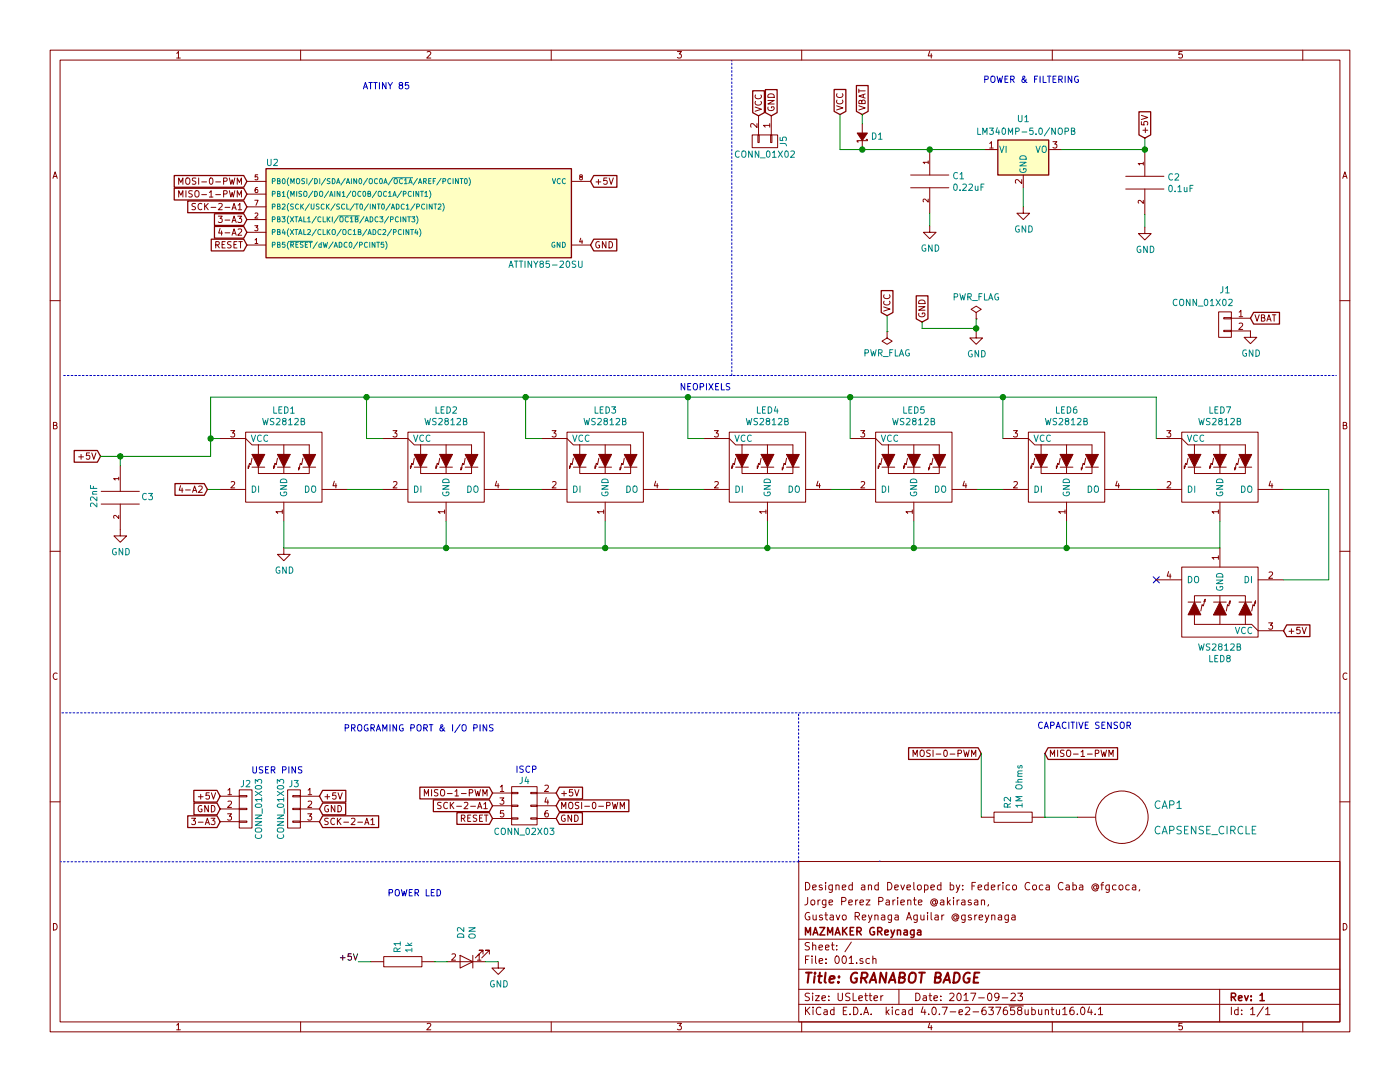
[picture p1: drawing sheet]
EESchema Schematic File Version 2
LIBS:001-rescue
LIBS:bbd
LIBS:battery_management
LIBS:Worldsemi
LIBS:Power_Management
LIBS:ESD_Protection
LIBS:xilinx
LIBS:video
LIBS:valves
LIBS:ttl_ieee
LIBS:transistors
LIBS:transf
LIBS:texas
LIBS:switches
LIBS:supertex
LIBS:stm8
LIBS:stm32
LIBS:siliconi
LIBS:silabs
LIBS:sensors
LIBS:rfcom
LIBS:relays
LIBS:regul
LIBS:references
LIBS:pspice
LIBS:powerint
LIBS:power
LIBS:philips
LIBS:opto
LIBS:onsemi
LIBS:nxp_armmcu
LIBS:nordicsemi
LIBS:msp430
LIBS:motorola
LIBS:motor_drivers
LIBS:microcontrollers
LIBS:microchip_pic32mcu
LIBS:microchip_pic18mcu
LIBS:microchip_pic16mcu
LIBS:microchip_pic12mcu
LIBS:microchip_pic10mcu
LIBS:microchip_dspic33dsc
LIBS:microchip
LIBS:memory
LIBS:maxim
LIBS:logo
LIBS:linear
LIBS:ir
LIBS:interface
LIBS:intel
LIBS:hc11
LIBS:graphic
LIBS:gennum
LIBS:ftdi
LIBS:elec-unifil
LIBS:dsp
LIBS:display
LIBS:diode
LIBS:digital-audio
LIBS:device
LIBS:dc-dc
LIBS:cypress
LIBS:contrib
LIBS:conn
LIBS:cmos_ieee
LIBS:cmos4000
LIBS:brooktre
LIBS:audio
LIBS:atmel
LIBS:analog_switches
LIBS:analog_devices
LIBS:adc-dac
LIBS:actel
LIBS:ac-dc
LIBS:Zilog
LIBS:Xicor
LIBS:Oscillators
LIBS:Lattice
LIBS:Altera
LIBS:74xx
LIBS:74xgxx
LIBS:wickerlib
LIBS:ESP8266
LIBS:oled_i2c_display_128x64
LIBS:connector
LIBS:ws2812b
LIBS:SPX3819M5-L-1-8
LIBS:kmr2
LIBS:001-cache
EELAYER 25 0
EELAYER END
$Descr USLetter 11000 8500
encoding utf-8
Sheet 1 1
Title "GRANABOT BADGE"
Date "2017-09-23"
Rev "1"
Comp "MAZMAKER GReynaga"
Comment1 "Gustavo Reynaga Aguilar @gsreynaga"
Comment2 "Jorge Perez Pariente @akirasan, "
Comment3 "Designed and Developed by: Federico Coca Caba @fgcoca,"
Comment4 ""
$EndDescr
Text GLabel 4010 1435 2    50   Input ~ 0
GND
$Comp
L GND #PWR01
U 1 1
P 7670 2605
F 0 "#PWR01" H 7670 2355 50  0001 C CNN
F 1 "GND" H 7675 2432 50  0000 C CNN
F 2 "" H 7670 2605 50  0001 C CNN
F 3 "" H 7670 2605 50  0001 C CNN
	1    7670 2605
	1    0    0    -1  
$EndComp
$Comp
L PWR_FLAG #FLG02
U 1 1
P 7670 2505
F 0 "#FLG02" H 7670 2580 50  0001 C CNN
F 1 "PWR_FLAG" H 7670 2679 50  0000 C CNN
F 2 "" H 7670 2505 50  0001 C CNN
F 3 "" H 7670 2505 50  0001 C CNN
	1    7670 2505
	1    0    0    -1  
$EndComp
Text GLabel 3870 6330 0    50   Input ~ 0
SCK-2-A1
Text GLabel 3870 6230 0    50   Input ~ 0
MISO-1-PWM
Text GLabel 4370 6330 2    50   Input ~ 0
MOSI-0-PWM
$Comp
L GND #PWR03
U 1 1
P 2230 4305
F 0 "#PWR03" H 2230 4055 50  0001 C CNN
F 1 "GND" H 2235 4132 50  0000 C CNN
F 2 "" H 2230 4305 50  0001 C CNN
F 3 "" H 2230 4305 50  0001 C CNN
	1    2230 4305
	1    0    0    -1  
$EndComp
$Comp
L LED-RGB-WS2812B-4SMD LED1
U 1 1
P 2180 3595
F 0 "LED1" H 2230 3970 50  0000 C CNN
F 1 "WS2812B" H 2230 3879 50  0000 C CNN
F 2 "OSHwi:WS2812B" H 2180 3245 50  0001 C CIN
F 3 "http://www.adafruit.com/datasheets/WS2812B.pdf" H 2180 3595 5   0001 C CNN
F 4 "LED RGB WS2812B W/DVR 4SMD" H 2180 3245 50  0001 C CIN "Description"
F 5 "Adafruit" H 2180 3245 50  0001 C CIN "MF_Name"
F 6 "1655" H 2180 3245 50  0001 C CIN "MF_PN"
F 7 "Digikey" H 2180 3245 50  0001 C CIN "S1_Name"
F 8 "1528-1104-ND" H 2180 3245 50  0001 C CIN "S1_PN"
	1    2180 3595
	1    0    0    -1  
$EndComp
$Comp
L LED-RGB-WS2812B-4SMD LED2
U 1 1
P 3455 3595
F 0 "LED2" H 3505 3970 50  0000 C CNN
F 1 "WS2812B" H 3505 3879 50  0000 C CNN
F 2 "OSHwi:WS2812B" H 3455 3245 50  0001 C CIN
F 3 "http://www.adafruit.com/datasheets/WS2812B.pdf" H 3455 3595 5   0001 C CNN
F 4 "LED RGB WS2812B W/DVR 4SMD" H 3455 3245 50  0001 C CIN "Description"
F 5 "Adafruit" H 3455 3245 50  0001 C CIN "MF_Name"
F 6 "1655" H 3455 3245 50  0001 C CIN "MF_PN"
F 7 "Digikey" H 3455 3245 50  0001 C CIN "S1_Name"
F 8 "1528-1104-ND" H 3455 3245 50  0001 C CIN "S1_PN"
	1    3455 3595
	1    0    0    -1  
$EndComp
$Comp
L LED-RGB-WS2812B-4SMD LED3
U 1 1
P 4705 3595
F 0 "LED3" H 4755 3970 50  0000 C CNN
F 1 "WS2812B" H 4755 3879 50  0000 C CNN
F 2 "OSHwi:WS2812B" H 4705 3245 50  0001 C CIN
F 3 "http://www.adafruit.com/datasheets/WS2812B.pdf" H 4705 3595 5   0001 C CNN
F 4 "LED RGB WS2812B W/DVR 4SMD" H 4705 3245 50  0001 C CIN "Description"
F 5 "Adafruit" H 4705 3245 50  0001 C CIN "MF_Name"
F 6 "1655" H 4705 3245 50  0001 C CIN "MF_PN"
F 7 "Digikey" H 4705 3245 50  0001 C CIN "S1_Name"
F 8 "1528-1104-ND" H 4705 3245 50  0001 C CIN "S1_PN"
	1    4705 3595
	1    0    0    -1  
$EndComp
$Comp
L LED-RGB-WS2812B-4SMD LED4
U 1 1
P 5980 3595
F 0 "LED4" H 6030 3970 50  0000 C CNN
F 1 "WS2812B" H 6030 3879 50  0000 C CNN
F 2 "OSHwi:WS2812B" H 5980 3245 50  0001 C CIN
F 3 "http://www.adafruit.com/datasheets/WS2812B.pdf" H 5980 3595 5   0001 C CNN
F 4 "LED RGB WS2812B W/DVR 4SMD" H 5980 3245 50  0001 C CIN "Description"
F 5 "Adafruit" H 5980 3245 50  0001 C CIN "MF_Name"
F 6 "1655" H 5980 3245 50  0001 C CIN "MF_PN"
F 7 "Digikey" H 5980 3245 50  0001 C CIN "S1_Name"
F 8 "1528-1104-ND" H 5980 3245 50  0001 C CIN "S1_PN"
	1    5980 3595
	1    0    0    -1  
$EndComp
$Comp
L LED-RGB-WS2812B-4SMD LED5
U 1 1
P 7130 3595
F 0 "LED5" H 7180 3970 50  0000 C CNN
F 1 "WS2812B" H 7180 3879 50  0000 C CNN
F 2 "OSHwi:WS2812B" H 7130 3245 50  0001 C CIN
F 3 "http://www.adafruit.com/datasheets/WS2812B.pdf" H 7130 3595 5   0001 C CNN
F 4 "LED RGB WS2812B W/DVR 4SMD" H 7130 3245 50  0001 C CIN "Description"
F 5 "Adafruit" H 7130 3245 50  0001 C CIN "MF_Name"
F 6 "1655" H 7130 3245 50  0001 C CIN "MF_PN"
F 7 "Digikey" H 7130 3245 50  0001 C CIN "S1_Name"
F 8 "1528-1104-ND" H 7130 3245 50  0001 C CIN "S1_PN"
	1    7130 3595
	1    0    0    -1  
$EndComp
Text GLabel 1730 6455 0    50   Input ~ 0
3-A3
$Comp
L GND #PWR04
U 1 1
P 9825 2600
F 0 "#PWR04" H 9825 2350 50  0001 C CNN
F 1 "GND" H 9830 2427 50  0000 C CNN
F 2 "" H 9825 2600 50  0001 C CNN
F 3 "" H 9825 2600 50  0001 C CNN
	1    9825 2600
	1    0    0    -1  
$EndComp
Text GLabel 9825 2500 2    50   Input ~ 0
VBAT
Text GLabel 6600 900  1    50   Input ~ 0
VCC
Text GLabel 790  3585 0    50   Input ~ 0
+5V
Text GLabel 7245 2530 1    50   Input ~ 0
GND
$Comp
L CONN_01X02 J1
U 1 1
P 9625 2550
F 0 "J1" H 9625 2825 50  0000 C CNN
F 1 "CONN_01X02" H 9800 2725 50  0000 C CNN
F 2 "Connectors_Molex:Molex_PicoBlade_53261-0271_02x1.25mm_Angled" H 9625 2550 50  0001 C CNN
F 3 "" H 9625 2550 50  0001 C CNN
	1    9625 2550
	-1   0    0    -1  
$EndComp
$Comp
L PWR_FLAG #FLG05
U 1 1
P 6970 2605
F 0 "#FLG05" H 6970 2680 50  0001 C CNN
F 1 "PWR_FLAG" H 6970 2778 50  0000 C CNN
F 2 "" H 6970 2605 50  0001 C CNN
F 3 "" H 6970 2605 50  0001 C CNN
	1    6970 2605
	-1   0    0    1   
$EndComp
$Comp
L CAP C1
U 1 1
P 7305 1425
F 0 "C1" H 7483 1471 50  0000 L CNN
F 1 "0.22uF" H 7483 1380 50  0000 L CNN
F 2 "Capacitors_SMD:C_1206_HandSoldering" H 7305 1425 50  0001 C CNN
F 3 "" H 7305 1425 50  0001 C CNN
	1    7305 1425
	1    0    0    -1  
$EndComp
$Comp
L R R1
U 1 1
P 3165 7555
F 0 "R1" H 3233 7601 50  0000 L CNN
F 1 "1k" H 3233 7510 50  0000 L CNN
F 2 "Resistors_SMD:R_1206_HandSoldering" H 3165 7555 50  0001 C CNN
F 3 "" H 3165 7555 50  0001 C CNN
	1    3165 7555
	0    -1   -1   0   
$EndComp
$Comp
L LED D2
U 1 1
P 3665 7555
F 0 "D2" V 3705 7375 50  0000 R CNN
F 1 "ON" V 3615 7380 50  0000 R CNN
F 2 "LEDs:LED_1206_HandSoldering" H 3665 7555 50  0001 C CNN
F 3 "" H 3665 7555 50  0001 C CNN
	1    3665 7555
	-1   0    0    1   
$EndComp
Text Label 2815 7555 2    50   ~ 0
+5V
$Comp
L GND #PWR06
U 1 1
P 3915 7555
F 0 "#PWR06" H 3915 7305 50  0001 C CNN
F 1 "GND" H 3920 7382 50  0000 C CNN
F 2 "" H 3915 7555 50  0001 C CNN
F 3 "" H 3915 7555 50  0001 C CNN
	1    3915 7555
	1    0    0    -1  
$EndComp
NoConn ~ 9085 4555
Text GLabel 4370 6230 2    50   Input ~ 0
+5V
Text GLabel 6775 900  1    50   Input ~ 0
VBAT
$Comp
L DIODE-SCHOTTKY-40V-1A-MBRA140-SMA D1
U 1 1
P 6775 1075
F 0 "D1" H 6707 1075 50  0000 R CNN
F 1 "MBRA140" H 6707 1120 50  0001 R CNN
F 2 "OSHwi:D_SOD-123" H 6775 725 50  0001 C CIN
F 3 "http://www.vishay.com/docs/94301/vs-mbra140trpbf.pdf" V 6775 1075 10  0001 C CNN
F 4 "DIODE SCHOTTKY 40V 1A MBRA140 SMA" H 6775 725 50  0001 C CIN "Description"
F 5 "Vishay" H 6775 725 50  0001 C CIN "MF_Name"
F 6 "VS-MBRA140TRPBF" H 6775 725 50  0001 C CIN "MF_PN"
F 7 "Digikey" H 6775 725 50  0001 C CIN "S1_Name"
F 8 "VS-MBRA140TRPBFCT-ND" H 6775 725 50  0001 C CIN "S1_PN"
	1    6775 1075
	-1   0    0    1   
$EndComp
$Comp
L CAP C2
U 1 1
P 8995 1435
F 0 "C2" H 9173 1481 50  0000 L CNN
F 1 "0.1uF" H 9173 1390 50  0000 L CNN
F 2 "Capacitors_SMD:C_1206_HandSoldering" H 8995 1435 50  0001 C CNN
F 3 "" H 8995 1435 50  0001 C CNN
	1    8995 1435
	1    0    0    -1  
$EndComp
$Comp
L GND #PWR07
U 1 1
P 8040 1625
F 0 "#PWR07" H 8040 1375 50  0001 C CNN
F 1 "GND" H 8045 1452 50  0000 C CNN
F 2 "" H 8040 1625 50  0001 C CNN
F 3 "" H 8040 1625 50  0001 C CNN
	1    8040 1625
	1    0    0    -1  
$EndComp
$Comp
L GND #PWR08
U 1 1
P 7305 1775
F 0 "#PWR08" H 7305 1525 50  0001 C CNN
F 1 "GND" H 7310 1602 50  0000 C CNN
F 2 "" H 7305 1775 50  0001 C CNN
F 3 "" H 7305 1775 50  0001 C CNN
	1    7305 1775
	1    0    0    -1  
$EndComp
$Comp
L GND #PWR09
U 1 1
P 8995 1785
F 0 "#PWR09" H 8995 1535 50  0001 C CNN
F 1 "GND" H 9000 1612 50  0000 C CNN
F 2 "" H 8995 1785 50  0001 C CNN
F 3 "" H 8995 1785 50  0001 C CNN
	1    8995 1785
	1    0    0    -1  
$EndComp
Wire Wire Line
	7670 2505 7670 2605
Wire Wire Line
	1730 3845 1630 3845
Wire Wire Line
	2730 3845 3005 3845
Wire Wire Line
	4005 3845 4255 3845
Wire Wire Line
	5255 3845 5530 3845
Wire Wire Line
	6530 3845 6680 3845
Wire Wire Line
	1655 3585 1655 3120
Wire Wire Line
	5530 3445 5405 3445
Wire Wire Line
	5405 3445 5405 3120
Connection ~ 5405 3120
Wire Wire Line
	4255 3445 4130 3445
Wire Wire Line
	4130 3445 4130 3120
Connection ~ 4130 3120
Wire Wire Line
	3005 3445 2880 3445
Wire Wire Line
	2880 3445 2880 3120
Connection ~ 2880 3120
Wire Wire Line
	2230 4095 2230 4305
Wire Wire Line
	3505 4095 3505 4305
Wire Wire Line
	4755 4305 4755 4095
Wire Wire Line
	6030 4305 6030 4095
Wire Wire Line
	6970 2480 6970 2605
Wire Wire Line
	7245 2530 7245 2580
Wire Wire Line
	7245 2580 7670 2580
Connection ~ 7670 2580
Wire Wire Line
	3415 7555 3515 7555
Wire Wire Line
	2915 7555 2815 7555
Wire Wire Line
	3815 7555 3915 7555
Wire Wire Line
	6680 3120 6680 3445
Wire Wire Line
	7180 4305 7180 4095
Wire Notes Line
	5750 2950 5750 475 
Wire Wire Line
	1655 3120 9085 3120
Wire Wire Line
	6600 1175 7740 1175
Wire Wire Line
	6600 900  6600 1175
Wire Wire Line
	6775 900  6775 975 
Connection ~ 6775 1175
Wire Wire Line
	7305 1675 7305 1775
Wire Wire Line
	8995 1685 8995 1785
Wire Wire Line
	8995 1185 8995 1085
Wire Notes Line
	500  2950 10500 2950
Text Notes 7725 650  0    50   ~ 0
POWER & FILTERING
Text Notes 2850 700  0    50   ~ 0
ATTINY 85
Text Notes 5340 3065 0    50   ~ 0
NEOPIXELS
Text Notes 2700 5745 0    50   ~ 0
PROGRAMING PORT & I/O PINS
Wire Wire Line
	790  3585 1655 3585
Wire Wire Line
	945  3585 945  3660
Wire Wire Line
	2230 4305 9585 4305
Connection ~ 6030 4305
Connection ~ 4755 4305
Connection ~ 3505 4305
$Comp
L GND #PWR010
U 1 1
P 945 4160
F 0 "#PWR010" H 945 3910 50  0001 C CNN
F 1 "GND" H 950 3987 50  0000 C CNN
F 2 "" H 945 4160 50  0001 C CNN
F 3 "" H 945 4160 50  0001 C CNN
	1    945  4160
	1    0    0    -1  
$EndComp
Wire Wire Line
	1730 3445 1655 3445
Connection ~ 1655 3445
Connection ~ 945  3585
Wire Notes Line
	6910 6765 6915 6765
Text Notes 8150 5725 0    50   ~ 0
CAPACITIVE SENSOR
$Comp
L CAP C3
U 1 1
P 945 3910
F 0 "C3" H 1110 3920 50  0000 L CNN
F 1 "22nF" V 735 3830 50  0000 L CNN
F 2 "Capacitors_SMD:C_1206_HandSoldering" H 945 3910 50  0001 C CNN
F 3 "" H 945 3910 50  0001 C CNN
	1    945  3910
	1    0    0    -1  
$EndComp
$Comp
L LED-RGB-WS2812B-4SMD LED6
U 1 1
P 8330 3595
F 0 "LED6" H 8380 3970 50  0000 C CNN
F 1 "WS2812B" H 8380 3879 50  0000 C CNN
F 2 "OSHwi:WS2812B" H 8330 3245 50  0001 C CIN
F 3 "http://www.adafruit.com/datasheets/WS2812B.pdf" H 8330 3595 5   0001 C CNN
F 4 "LED RGB WS2812B W/DVR 4SMD" H 8330 3245 50  0001 C CIN "Description"
F 5 "Adafruit" H 8330 3245 50  0001 C CIN "MF_Name"
F 6 "1655" H 8330 3245 50  0001 C CIN "MF_PN"
F 7 "Digikey" H 8330 3245 50  0001 C CIN "S1_Name"
F 8 "1528-1104-ND" H 8330 3245 50  0001 C CIN "S1_PN"
	1    8330 3595
	1    0    0    -1  
$EndComp
Connection ~ 7180 4305
Wire Wire Line
	7680 3845 7880 3845
Wire Wire Line
	7880 3120 7880 3445
Connection ~ 6680 3120
$Comp
L ATTINY85-20SU U2
U 1 1
P 3290 1675
F 0 "U2" H 2140 2075 50  0000 C CNN
F 1 "ATTINY85-20SU" H 4290 1275 50  0000 C CNN
F 2 "Housings_SOIC:SOIC-8_3.9x4.9mm_Pitch1.27mm" H 4240 1675 50  0001 C CIN
F 3 "" H 3290 1675 50  0001 C CNN
	1    3290 1675
	1    0    0    -1  
$EndComp
$Comp
L LM7805_TO220 U1
U 1 1
P 8040 1175
F 0 "U1" H 8040 1420 50  0000 C CNN
F 1 "LM340MP-5.0/NOPB" H 7670 1320 50  0000 L CNN
F 2 "TO_SOT_Packages_SMD:SOT-223-3Lead_TabPin2" H 8040 1400 50  0001 C CIN
F 3 "http://www.ti.com/lit/ds/symlink/lm340.pdf" H 8040 1125 50  0001 C CNN
	1    8040 1175
	1    0    0    -1  
$EndComp
Wire Wire Line
	8040 1475 8040 1625
Text GLabel 3870 6430 0    50   Input ~ 0
RESET
Text GLabel 4370 6430 2    50   Input ~ 0
GND
Text GLabel 1630 3845 0    50   Input ~ 0
4-A2
$Comp
L CONN_02X03 J4
U 1 1
P 4120 6330
F 0 "J4" H 4120 6530 50  0000 C CNN
F 1 "CONN_02X03" H 4120 6130 50  0000 C CNN
F 2 "Pin_Headers:Pin_Header_Straight_2x03_Pitch2.54mm_SMD" H 4120 5130 50  0001 C CNN
F 3 "" H 4120 5130 50  0001 C CNN
	1    4120 6330
	1    0    0    -1  
$EndComp
Text Notes 4050 6070 0    50   ~ 0
ISCP
Text Notes 1975 6075 0    50   ~ 0
USER PINS
$Comp
L R R2
U 1 1
P 7960 6420
F 0 "R2" H 8028 6466 50  0000 L CNN
F 1 "1M Ohms" H 8028 6375 50  0000 L CNN
F 2 "Resistors_SMD:R_1206_HandSoldering" H 7960 6420 50  0001 C CNN
F 3 "" H 7960 6420 50  0001 C CNN
	1    7960 6420
	0    -1   -1   0   
$EndComp
Wire Notes Line
	6275 6770 475  6770
$Comp
L CAPSENSE_CIRCLE CAP1
U 1 1
P 8815 6420
F 0 "CAP1" H 9065 6520 60  0000 L CNN
F 1 "CAPSENSE_CIRCLE" H 9065 6320 60  0000 L CNN
F 2 "Granabot:CAPSENSE-CIRCLE2-D10MM" H 8815 6420 60  0001 C CNN
F 3 "" H 8815 6420 60  0000 C CNN
	1    8815 6420
	1    0    0    -1  
$EndComp
Text GLabel 7710 5920 0    50   Input ~ 0
MOSI-0-PWM
Text GLabel 8210 5920 2    50   Input ~ 0
MISO-1-PWM
Wire Wire Line
	8210 6420 8210 5920
Wire Wire Line
	7710 6420 7710 5920
Wire Wire Line
	8210 6420 8465 6420
Text GLabel 1940 1625 0    50   Input ~ 0
SCK-2-A1
Text GLabel 1940 1525 0    50   Input ~ 0
MISO-1-PWM
Text GLabel 1940 1425 0    50   Input ~ 0
MOSI-0-PWM
Text GLabel 1940 1725 0    50   Input ~ 0
3-A3
Text GLabel 4640 1425 2    50   Input ~ 0
+5V
Text GLabel 1940 1825 0    50   Input ~ 0
4-A2
Text GLabel 1940 1925 0    50   Input ~ 0
RESET
Text GLabel 4640 1925 2    50   Input ~ 0
GND
Text Notes 3045 7040 0    50   ~ 0
POWER LED
Text GLabel 6970 2480 1    50   Input ~ 0
VCC
$Comp
L CONN_01X02 J5
U 1 1
P 6010 1110
F 0 "J5" H 6010 1260 50  0000 C CNN
F 1 "CONN_01X02" V 6110 1110 50  0000 C CNN
F 2 "Pin_Headers:Pin_Header_Straight_1x02_Pitch2.54mm_SMD_Pin1Left" H 6010 1110 50  0001 C CNN
F 3 "" H 6010 1110 50  0001 C CNN
	1    6010 1110
	0    1    1    0   
$EndComp
Text GLabel 5960 910  1    50   Input ~ 0
VCC
Text GLabel 6060 910  1    50   Input ~ 0
GND
Text GLabel 8995 1085 1    50   Input ~ 0
+5V
$Comp
L LED-RGB-WS2812B-4SMD LED7
U 1 1
P 9535 3595
F 0 "LED7" H 9585 3970 50  0000 C CNN
F 1 "WS2812B" H 9585 3879 50  0000 C CNN
F 2 "OSHwi:WS2812B" H 9535 3245 50  0001 C CIN
F 3 "http://www.adafruit.com/datasheets/WS2812B.pdf" H 9535 3595 5   0001 C CNN
F 4 "LED RGB WS2812B W/DVR 4SMD" H 9535 3245 50  0001 C CIN "Description"
F 5 "Adafruit" H 9535 3245 50  0001 C CIN "MF_Name"
F 6 "1655" H 9535 3245 50  0001 C CIN "MF_PN"
F 7 "Digikey" H 9535 3245 50  0001 C CIN "S1_Name"
F 8 "1528-1104-ND" H 9535 3245 50  0001 C CIN "S1_PN"
	1    9535 3595
	1    0    0    -1  
$EndComp
$Comp
L LED-RGB-WS2812B-4SMD LED8
U 1 1
P 9635 4805
F 0 "LED8" H 9685 5180 50  0000 C CNN
F 1 "WS2812B" H 9685 5089 50  0000 C CNN
F 2 "OSHwi:WS2812B" H 9635 4455 50  0001 C CIN
F 3 "http://www.adafruit.com/datasheets/WS2812B.pdf" H 9635 4805 5   0001 C CNN
F 4 "LED RGB WS2812B W/DVR 4SMD" H 9635 4455 50  0001 C CIN "Description"
F 5 "Adafruit" H 9635 4455 50  0001 C CIN "MF_Name"
F 6 "1655" H 9635 4455 50  0001 C CIN "MF_PN"
F 7 "Digikey" H 9635 4455 50  0001 C CIN "S1_Name"
F 8 "1528-1104-ND" H 9635 4455 50  0001 C CIN "S1_PN"
	1    9635 4805
	-1   0    0    1   
$EndComp
Wire Wire Line
	8880 3845 9085 3845
Wire Wire Line
	10085 3845 10440 3845
Wire Wire Line
	9085 3120 9085 3445
Connection ~ 7880 3120
Text GLabel 10085 4955 2    50   Input ~ 0
+5V
Connection ~ 8380 4305
Wire Wire Line
	9585 4305 9585 4095
Wire Wire Line
	10085 4555 10440 4555
Wire Wire Line
	10440 4555 10440 3845
Wire Wire Line
	8380 4095 8380 4305
Wire Notes Line
	10525 5600 475  5600
Wire Notes Line
	6275 6770 6275 5600
$Comp
L CONN_01X03 J2
U 1 1
P 1930 6355
F 0 "J2" H 1930 6555 50  0000 C CNN
F 1 "CONN_01X03" V 2030 6355 50  0000 C CNN
F 2 "Pin_Headers:Pin_Header_Straight_1x03_Pitch2.54mm_SMD_Pin1Left" H 1930 6355 50  0001 C CNN
F 3 "" H 1930 6355 50  0001 C CNN
	1    1930 6355
	1    0    0    -1  
$EndComp
$Comp
L CONN_01X03 J3
U 1 1
P 2310 6355
F 0 "J3" H 2310 6555 50  0000 C CNN
F 1 "CONN_01X03" V 2410 6355 50  0000 C CNN
F 2 "Pin_Headers:Pin_Header_Straight_1x03_Pitch2.54mm_SMD_Pin1Right" H 2310 6355 50  0001 C CNN
F 3 "" H 2310 6355 50  0001 C CNN
	1    2310 6355
	-1   0    0    -1  
$EndComp
Text GLabel 2510 6255 2    50   Input ~ 0
+5V
Text GLabel 1730 6255 0    50   Input ~ 0
+5V
Text GLabel 2510 6355 2    50   Input ~ 0
GND
Text GLabel 1730 6355 0    50   Input ~ 0
GND
Text GLabel 2510 6455 2    50   Input ~ 0
SCK-2-A1
Wire Wire Line
	8340 1175 8995 1175
Connection ~ 8995 1175
Connection ~ 7305 1175
$EndSCHEMATC
